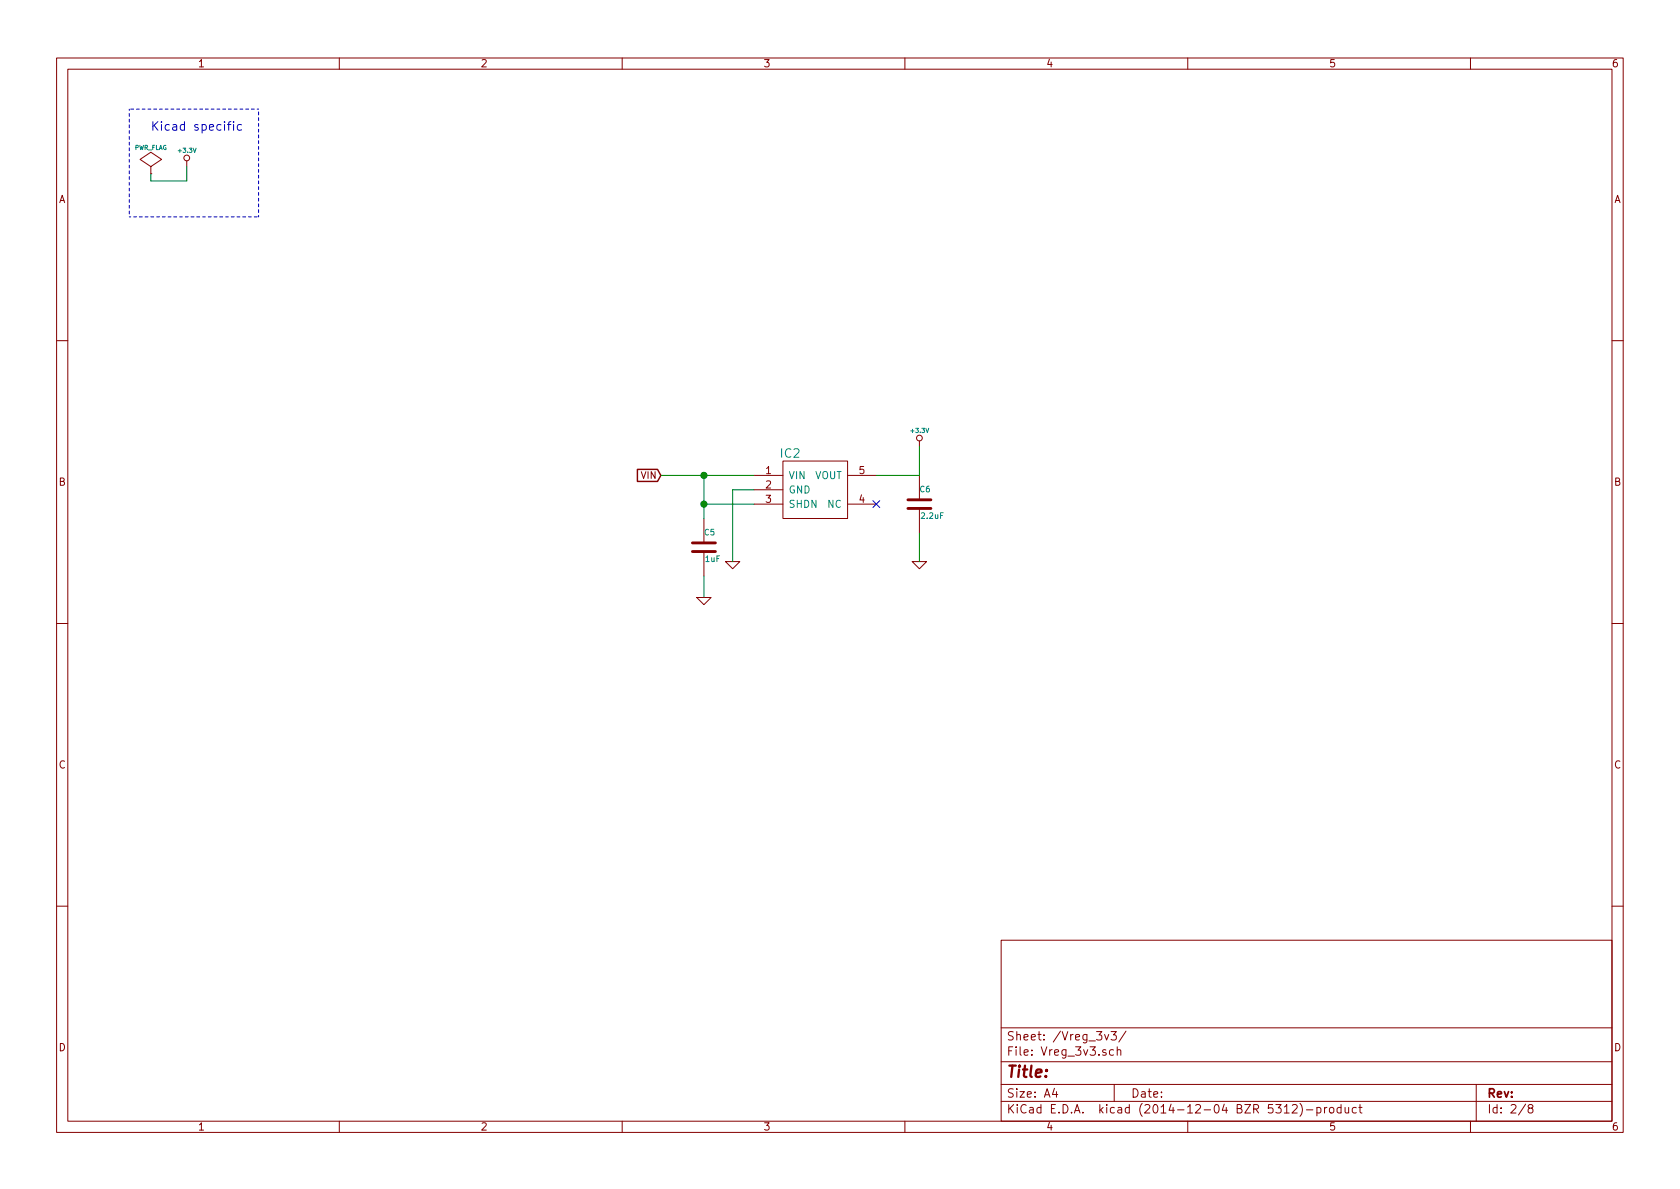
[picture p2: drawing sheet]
<svg xmlns="http://www.w3.org/2000/svg" width="297mm" height="210mm" viewBox="0 0 297 210" stroke-linecap="round" stroke-linejoin="round" font-family="sans-serif">
<g fill="none" stroke="#840000" stroke-width=".18">
<path d="M10 10.3h277v189.9h-277zM12 12.2h273v186.1h-273zM60 10.3v1.9M110 10.3v1.9M160 10.3v1.9M210 10.3v1.9M260 10.3v1.9M26.7 30.7h.1M26.7 29.5l1.9-1.3-1.9-1.3-1.9 1.3 1.9 1.3v1.2M33 28.4v1.1M10 60.2h2M162.6 78v1"/>
<path d="M285 60.2h2M124.5 91.7v4.3M124.5 97.5v4.3M128.3 99.3h2.5l-1.3 1.3zM133.3 84.1h5.1M133.3 86.6h5.1M133.3 89.1h5.1M138.4 81.5h11.5v10.2h-11.5zM149.9 84.1h5M149.9 89.1h5M161.3 99.3h2.5l-1.2 1.3zM162.6 84.1v4.3"/>
<path d="M162.6 89.9v4.3M10 110.3h2M123.2 105.7h2.5l-1.2 1.2zM285 110.3h2M10 160.2h2M177 166.3h108v32h-108zM285 160.2h2M60 198.3v1.9M110 198.3v1.9M160 198.3v1.9M177 194.8h108M177 191.8h108"/>
<path d="M177 187.8h108M177 181.8h108M186.4 192.5l-.3 1h.9M186.8 193v1M195.3 182.9l.4 1 .3-1M196.4 182.4h1l-.5 .6 .4 .1v.7l-.2 .1-.7-.1M196.9 185.7l-.5-.1-.2 .3v.6l.2 .1 .5-.1M197 191.8v3M197.5 185.7l.2-.1 .4 .1 .1 .9M197.5 185.1v1.5M199.1 182.3l-1.3 2M210 198.3v1.9"/>
<path d="M227.1 195.8l.4-.5v1.5M227.1 196.8h.8M228.5 195.5l.2-.2h.4l.3 .5-1 1h1M229.8 195.1a1.71 1.71 0 0 1 0 2.3M231 196.3h1.1M232.8 195.9l.5-.1 .3 .3-.2 .6h-.6M232.8 195.8v1.5M234.2 195.8v1M234.6 195.8l-.4 .3M235.1 196l.2-.2 .5 .2v.5l-.1 .2-.4 .1-.2-.1zM237.1 195.9l-.4-.1-.3 .3 .1 .6 .2 .1 .4-.1M237.1 195.3v1.5"/>
<path d="M237.8 195.8l.1 .9 .4 .1 .2-.1M238.5 195.8v1M239.8 195.9l-.4-.1-.3 .3 .1 .6 .2 .1 .4-.1M240.3 195.8h.5M240.5 195.3v1.3l.3 .2M260 198.3v1.9M261 191.8v6.5M269.7 195.2l-1.2 2M270.5 196l-.3-.3 .1-.2 .2-.2 .4 .1 .1 .2v.2l-.7 .2a.48 .48 0 0 0 0 .7l.2 .1 .5-.1a.48 .48 0 0 0-.2-.7"/>
<circle cx="33" cy="27.9" r=".51"/>
<circle cx="162.6" cy="77.5" r=".51"/>
</g>
<path d="M112.7 83h3.6l.5 1.1-.5 1h-3.6z" fill="none" stroke="#840000" stroke-width=".25"/>
<path d="M154.3 88.5l1.2 1.3M155.5 88.5l-1.2 1.3" fill="none" stroke="#000084" stroke-width=".18"/>
<path d="M33 29.5v2.5h-6.3v-1.3M162.6 79v5.1h-7.7M116.8 84.1h16.5M124.5 89.1h8.8M124.5 84.1v7.6M133.3 86.6h-3.8v12.7M162.6 94.2v5.1M124.5 101.8v3.9" fill="none" stroke="#008400" stroke-width=".18"/>
<path d="M122.4 97.5h4.1M122.4 96h4.1M160.5 89.9h4.1M160.5 88.4h4.1" fill="none" stroke="#840000" stroke-width=".51"/>
<g fill="#008400" stroke="#008400" stroke-width=".25">
<circle cx="124.5" cy="89.1" r=".51"/>
<circle cx="124.5" cy="84.1" r=".51"/>
</g>
<path d="M40.2 22h.6M40.8 21.5l-.3 .1-.1 .1v1.3M41.3 21.5v.2M41.3 22v1M42.7 22.1a.48 .48 0 0 0-.7 .1v.7a.48 .48 0 0 0 .7 .1" fill="none" stroke="#0000c2" stroke-width=".18"/>
<path d="M22.9 19.3v19M45.7 19.3h-22.8M22.9 38.3h22.8M45.7 38.3v-19" fill="none" stroke="#0000c2" stroke-width=".18" stroke-dasharray=".5" stroke-dashoffset=".3"/>
<text font-size="2.8" fill="#840000" x="178" y="190.5">Title:</text>
<text font-size="2.1" fill="#0000c2" x="26.7" y="23.1">Kicad specific</text>
<text font-size="2.1" fill="#008484" x="138" y="80.9">IC2</text>
<g font-size="2.1" fill="#840000">
<text x="178" y="184">Sheet: /Vreg_3v3/</text>
<text x="178" y="186.7">File: Vreg_3v3.sch</text>
<text x="178" y="196.9">KiCad E.D.A. kicad (2014-12-04 BZR 5312)-product</text>
<text x="178" y="194.1">Size: A4</text>
<text x="200" y="194.1">Date:</text>
<text x="263" y="194.1">Rev:</text>
<text x="263" y="196.9">Id: 2/8</text>
</g>
<g font-size="1.8" fill="#840000">
<text x="35" y="11.9">1</text>
<text x="85" y="11.9">2</text>
<text x="135" y="11.9">3</text>
<text x="185" y="11.9">4</text>
<text x="235" y="11.9">5</text>
<text x="285" y="11.9">6</text>
<text x="10.4" y="35.9">A</text>
<text x="285.4" y="35.9">A</text>
<text x="135.4" y="83.8">1</text>
<text x="151.9" y="83.8">5</text>
<text x="10.4" y="85.9">B</text>
<text x="135.4" y="86.4">2</text>
<text x="135.4" y="88.9">3</text>
<text x="151.9" y="88.9">4</text>
<text x="285.4" y="85.9">B</text>
<text x="10.4" y="135.9">C</text>
<text x="285.4" y="135.9">C</text>
<text x="10.4" y="185.9">D</text>
<text x="285.4" y="185.9">D</text>
<text x="35" y="199.9">1</text>
<text x="85" y="199.9">2</text>
<text x="135" y="199.9">3</text>
<text x="185" y="199.9">4</text>
<text x="235" y="199.9">5</text>
<text x="285" y="199.9">6</text>
</g>
<g font-size="1.8" fill="#008484">
<text x="139.4" y="84.7">VIN</text>
<text x="139.4" y="87.2">GND</text>
<text x="139.4" y="89.8">SHDN</text>
<text x="143.9" y="84.7">VOUT</text>
<text x="146.3" y="89.8">NC</text>
</g>
<text font-size="1.7" fill="#840000" x="113.3" y="84.7">VIN</text>
<g font-size="1.4" fill="#008484">
<text x="162.7" y="87">C6</text>
<text x="124.6" y="94.7">C5</text>
<text x="162.9" y="91.7">2.2uF</text>
<text x="124.7" y="99.4">1uF</text>
</g>
<g font-size="1.1" fill="#008484">
<text x="23.7" y="26.5">PWR_FLAG</text>
<text x="31.6" y="27">+3.3V</text>
<text x="161.2" y="76.5">+3.3V</text>
</g>
</svg>
